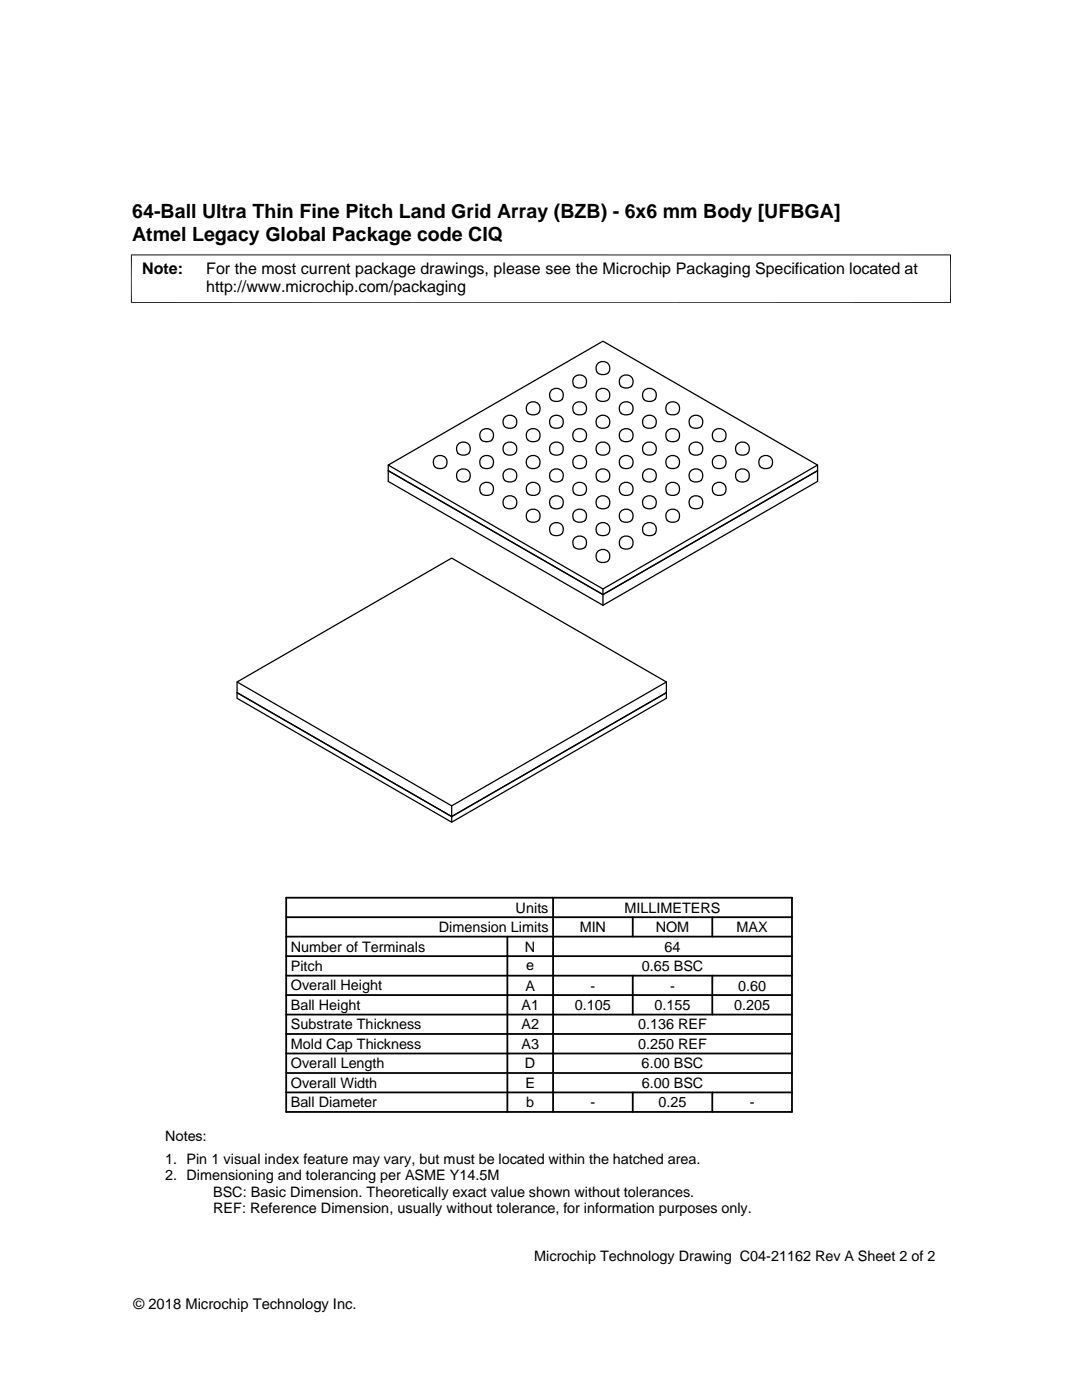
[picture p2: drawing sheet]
<svg xmlns="http://www.w3.org/2000/svg" width="216mm" height="279mm" viewBox="0 0 216 279" stroke-linecap="round" stroke-linejoin="round" font-family="sans-serif">
<g fill="none" stroke="#000" stroke-width=".25">
<path d="M110.1 77.8a1.37 1.37 0 0 1 2.3 .9 1.37 1.37 0 0 1-2 1.3l-.4-.2a1.41 1.41 0 0 1 .1-2zM114.7 75.1a1.36 1.36 0 0 1 2.3 .8 1.36 1.36 0 0 1-1.9 1.4l-.4-.1a1.37 1.37 0 0 1 0-2.1zM119.4 77.8a1.37 1.37 0 0 1 2.3 .9 1.37 1.37 0 0 1-2 1.3l-.4-.2a1.36 1.36 0 0 1 .1-2zM119.4 72.5a1.37 1.37 0 0 1 2.3 .8 1.37 1.37 0 0 1-2 1.4l-.4-.2a1.36 1.36 0 0 1 .1-2zM124 75.1a1.36 1.36 0 0 1 2.3 .8 1.36 1.36 0 0 1-2 1.4l-.3-.1a1.36 1.36 0 0 1 0-2.1zM128.7 77.8a1.37 1.37 0 0 1 2.2 .9 1.37 1.37 0 0 1-2 1.3l-.3-.2a1.35 1.35 0 0 1 .1-2zM77.5 92.8v3.3l42.8 24.7 42.8-24.7v-3.3M77.5 92.8l42.8-24.7 42.8 24.7-42.8 24.7zM77.5 93.9l42.8 24.8 42.8-24.8M86.9 91.2a1.37 1.37 0 0 1 2.3 .9 1.37 1.37 0 0 1-2 1.3l-.4-.2a1.42 1.42 0 0 1 .1-2zM91.5 93.9a1.36 1.36 0 0 1 2.3 .8 1.36 1.36 0 0 1-2 1.4l-.3-.2a1.41 1.41 0 0 1 0-2zM91.5 88.5a1.36 1.36 0 0 1 2.3 .8 1.36 1.36 0 0 1-2 1.4l-.3-.2a1.41 1.41 0 0 1 0-2z"/>
<path d="M96.2 85.9a1.37 1.37 0 0 1 2.3 .8 1.37 1.37 0 0 1-2.1 1.4l-.3-.2a1.36 1.36 0 0 1 .1-2zM96.2 91.2a1.37 1.37 0 0 1 2.3 .8 1.37 1.37 0 0 1-2 1.4l-.4-.2a1.36 1.36 0 0 1 .1-2zM96.2 96.6a1.36 1.36 0 0 1 2.3 .8 1.36 1.36 0 0 1-2 1.4l-.4-.2a1.36 1.36 0 0 1 .1-2zM100.8 99.2a1.36 1.36 0 0 1 2.3 .8 1.36 1.36 0 0 1-2 1.4l-.3-.1a1.4 1.4 0 0 1 0-2.1zM100.8 93.9a1.36 1.36 0 0 1 2.3 .8 1.36 1.36 0 0 1-2 1.4l-.3-.2a1.35 1.35 0 0 1 0-2zM100.8 83.2a1.37 1.37 0 0 1 2.3 .8 1.37 1.37 0 0 1-2 1.4l-.3-.2a1.35 1.35 0 0 1 0-2zM100.8 88.5a1.36 1.36 0 0 1 2.3 .8 1.36 1.36 0 0 1-2 1.4l-.3-.2a1.35 1.35 0 0 1 0-2zM105.5 80.5a1.37 1.37 0 0 1 2.2 .8 1.37 1.37 0 0 1-2 1.4l-.3-.2a1.36 1.36 0 0 1 .1-2zM105.5 91.2a1.37 1.37 0 0 1 2.2 .9 1.37 1.37 0 0 1-2 1.3l-.3-.2a1.36 1.36 0 0 1 .1-2zM105.5 85.8a1.37 1.37 0 0 1 2.3 .9 1.37 1.37 0 0 1-2.1 1.3l-.3-.1a1.36 1.36 0 0 1 .1-2.1zM105.5 96.6a1.37 1.37 0 0 1 2.2 .8 1.37 1.37 0 0 1-2 1.4l-.3-.2a1.35 1.35 0 0 1 .1-2zM110.1 99.2a1.36 1.36 0 0 1 2.3 .9 1.36 1.36 0 0 1-2 1.3l-.4-.1a1.45 1.45 0 0 1 .1-2.1z"/>
<path d="M110.1 93.9a1.36 1.36 0 0 1 2.3 .8 1.36 1.36 0 0 1-2 1.4l-.4-.2a1.41 1.41 0 0 1 .1-2zM110.1 88.5a1.36 1.36 0 0 1 2.3 .9 1.36 1.36 0 0 1-2 1.3l-.4-.2a1.41 1.41 0 0 1 .1-2zM110.1 83.2a1.36 1.36 0 0 1 2.3 .8 1.36 1.36 0 0 1-2 1.4l-.4-.2a1.41 1.41 0 0 1 .1-2zM114.7 80.5a1.37 1.37 0 0 1 2.3 .8 1.37 1.37 0 0 1-2 1.4l-.3-.2a1.37 1.37 0 0 1 0-2zM114.7 85.8a1.37 1.37 0 0 1 2.3 .9 1.37 1.37 0 0 1-2 1.4l-.3-.2a1.37 1.37 0 0 1 0-2.1zM114.7 91.2a1.37 1.37 0 0 1 2.3 .8 1.37 1.37 0 0 1-2 1.4l-.3-.2a1.36 1.36 0 0 1 0-2zM114.7 96.6a1.36 1.36 0 0 1 2.3 .8 1.36 1.36 0 0 1-2 1.4l-.3-.2a1.36 1.36 0 0 1 0-2zM119.4 99.2a1.36 1.36 0 0 1 2.3 .8 1.36 1.36 0 0 1-2 1.5l-.4-.2a1.4 1.4 0 0 1 .1-2.1zM119.4 93.9a1.36 1.36 0 0 1 2.3 .8 1.36 1.36 0 0 1-2 1.4l-.4-.2a1.35 1.35 0 0 1 .1-2zM119.4 83.2a1.36 1.36 0 0 1 2.3 .8 1.36 1.36 0 0 1-2 1.4l-.4-.2a1.35 1.35 0 0 1 .1-2zM119.4 88.5a1.36 1.36 0 0 1 2.3 .9 1.36 1.36 0 0 1-2 1.3l-.4-.2a1.35 1.35 0 0 1 .1-2zM124 85.9a1.37 1.37 0 0 1 1.9-.1 1.37 1.37 0 0 1 .2 1.9 1.37 1.37 0 0 1-1.8 .4l-.3-.2a1.36 1.36 0 0 1 0-2z"/>
<path d="M124 80.5a1.37 1.37 0 0 1 2.3 .8 1.37 1.37 0 0 1-2 1.4l-.3-.2a1.36 1.36 0 0 1 0-2zM124 91.2a1.37 1.37 0 0 1 2.3 .8 1.37 1.37 0 0 1-2 1.4l-.3-.2a1.36 1.36 0 0 1 0-2zM124 96.6a1.37 1.37 0 0 1 2.3 .8 1.37 1.37 0 0 1-2 1.4l-.3-.2a1.36 1.36 0 0 1 0-2zM128.7 99.2a1.36 1.36 0 0 1 2.2 .9 1.36 1.36 0 0 1-1.9 1.3l-.4-.1a1.39 1.39 0 0 1 .1-2.1zM128.7 93.9a1.36 1.36 0 0 1 2.2 .8 1.36 1.36 0 0 1-2 1.4l-.3-.2a1.34 1.34 0 0 1 .1-2zM128.7 88.5a1.36 1.36 0 0 1 2.2 .9 1.36 1.36 0 0 1-2 1.3l-.3-.2a1.34 1.34 0 0 1 .1-2zM128.7 83.2a1.36 1.36 0 0 1 2.2 .8 1.36 1.36 0 0 1-2 1.4l-.3-.2a1.34 1.34 0 0 1 .1-2zM133.3 80.5a1.37 1.37 0 0 1 2.3 .8 1.37 1.37 0 0 1-2 1.4l-.4-.2a1.42 1.42 0 0 1 .1-2zM133.3 85.8a1.37 1.37 0 0 1 1.8 0 1.37 1.37 0 0 1 .2 1.9 1.37 1.37 0 0 1-1.8 .3l-.3-.1a1.42 1.42 0 0 1 .1-2.1zM133.3 91.2a1.37 1.37 0 0 1 2.3 .9 1.37 1.37 0 0 1-2 1.3l-.4-.2a1.41 1.41 0 0 1 .1-2zM133.3 96.6a1.37 1.37 0 0 1 2.3 .8 1.37 1.37 0 0 1-2 1.4l-.4-.2a1.41 1.41 0 0 1 .1-2zM137.9 99.2a1.36 1.36 0 0 1 2.3 .8 1.36 1.36 0 0 1-1.9 1.5l-.4-.2a1.4 1.4 0 0 1 0-2.1z"/>
<path d="M137.9 93.9a1.39 1.39 0 0 1 2 .1 1.39 1.39 0 0 1-.1 1.9 1.39 1.39 0 0 1-1.9 0 1.36 1.36 0 0 1 0-2zM137.9 83.2a1.36 1.36 0 0 1 2.3 .8 1.36 1.36 0 0 1-2 1.4l-.3-.2a1.36 1.36 0 0 1 0-2zM137.9 88.5a1.39 1.39 0 0 1 2 .1 1.39 1.39 0 0 1-.1 2 1.39 1.39 0 0 1-1.9-.1 1.36 1.36 0 0 1 0-2zM142.6 85.9a1.37 1.37 0 0 1 2.3 .8 1.37 1.37 0 0 1-2.1 1.4l-.3-.2a1.36 1.36 0 0 1 .1-2zM142.6 91.2a1.37 1.37 0 0 1 2.3 .8 1.37 1.37 0 0 1-2 1.4l-.4-.2a1.36 1.36 0 0 1 .1-2zM142.6 96.6a1.37 1.37 0 0 1 2.3 .8 1.37 1.37 0 0 1-2 1.4l-.4-.2a1.36 1.36 0 0 1 .1-2zM147.2 93.9a1.36 1.36 0 0 1 2.3 .8 1.36 1.36 0 0 1-2 1.4l-.3-.2a1.35 1.35 0 0 1 0-2zM147.2 88.5a1.36 1.36 0 0 1 2.3 .9 1.36 1.36 0 0 1-2 1.3l-.3-.2a1.35 1.35 0 0 1 0-2zM151.9 91.2a1.37 1.37 0 0 1 2.2 .9 1.37 1.37 0 0 1-2 1.3l-.3-.2a1.35 1.35 0 0 1 .1-2zM105.5 101.9a1.37 1.37 0 0 1 2.2 .9 1.37 1.37 0 0 1-2 1.3l-.3-.2a1.35 1.35 0 0 1 .1-2zM110.1 104.6a1.37 1.37 0 0 1 2.3 .8 1.37 1.37 0 0 1-2 1.4l-.4-.2a1.42 1.42 0 0 1 .1-2zM114.7 107.3a1.36 1.36 0 0 1 2.3 .8 1.36 1.36 0 0 1-2 1.4l-.3-.2a1.36 1.36 0 0 1 0-2z"/>
<path d="M114.7 101.9a1.36 1.36 0 0 1 2.3 .9 1.36 1.36 0 0 1-2 1.3l-.3-.2a1.36 1.36 0 0 1 0-2zM119.4 104.6a1.37 1.37 0 0 1 2.3 .8 1.37 1.37 0 0 1-2 1.4l-.4-.2a1.37 1.37 0 0 1 .1-2zM119.4 110a1.37 1.37 0 0 1 2.3 .8 1.37 1.37 0 0 1-2.1 1.4l-.3-.2a1.36 1.36 0 0 1 .1-2zM120.3 117.5v3.3M124 101.9a1.37 1.37 0 0 1 2.3 .9 1.37 1.37 0 0 1-2 1.3l-.3-.2a1.35 1.35 0 0 1 0-2zM124 107.3a1.37 1.37 0 0 1 2.3 .8 1.37 1.37 0 0 1-2 1.4l-.3-.2a1.35 1.35 0 0 1 0-2zM128.7 104.6a1.37 1.37 0 0 1 2.2 .8 1.37 1.37 0 0 1-2 1.4l-.3-.2a1.36 1.36 0 0 1 .1-2zM133.3 101.9a1.37 1.37 0 0 1 2.3 .9 1.37 1.37 0 0 1-2 1.3l-.4-.2a1.41 1.41 0 0 1 .1-2zM47.3 136.1l42.8-24.7 42.9 24.7-42.9 24.7zM47.3 136.1v2.1l42.8 24.8 42.9-24.8-42.9 24.8-42.8-24.8v1.2l42.8 24.7 42.9-24.7v-3.3M90.1 160.8v3.3"/>
</g>
<path d="M26.1 50.9h163.7M26.2 50.8v9.7M189.7 50.8v9.7M26.1 60.4h163.7" fill="none" stroke="#000" stroke-width=".2"/>
<g fill="none" stroke="#000" stroke-width=".36">
<path d="M57.1 179.2h100.9v42.7h-100.9zM110.4 179.2v42.7M57.1 198.6h100.9M57.1 194.7h100.9M57.1 190.8h100.9M57.1 186.9h100.9M57.1 183h100.9M101.2 186.9v35M126.3 183v3.9M126.3 194.7v7.8M142.1 183v3.9M142.1 194.7v7.8"/>
<path d="M57.1 214.1h100.9M57.1 210.2h100.9M57.1 202.5h100.9M57.1 218h100.9M57.1 206.4h100.9M126.3 218v3.9M142.1 218v3.9"/>
</g>
<g font-size="3.9">
<text x="26.4" y="43.5">64-Ball Ultra Thin Fine Pitch Land Grid Array (BZB) - 6x6 mm Body [UFBGA]</text>
<text x="26.4" y="48">Atmel Legacy Global Package code CIQ</text>
</g>
<g font-size="3.2">
<text x="28.4" y="54.6">Note:</text>
<text x="41.1" y="58.3">http://www.microchip.com/packaging</text>
<text x="41.1" y="54.6">For the most current package drawings, please see the Microchip Packaging Specification located at</text>
</g>
<g font-size="2.9">
<text x="102.9" y="182.1">Units</text>
<text x="124.6" y="182.1">MILLIMETERS</text>
<text x="58" y="189.9">Number of Terminals</text>
<text x="87.6" y="186">Dimension Limits</text>
<text x="104.8" y="189.9">N</text>
<text x="115.7" y="186">MIN</text>
<text x="130.8" y="186">NOM</text>
<text x="132.6" y="189.9">64</text>
<text x="147" y="186">MAX</text>
<text x="58" y="197.7">Overall Height</text>
<text x="58" y="193.8">Pitch</text>
<text x="104.8" y="197.7">A</text>
<text x="105" y="193.5">e</text>
<text x="117.8" y="197.7">-</text>
<text x="128" y="193.8">0.65 BSC</text>
<text x="133.7" y="197.7">-</text>
<text x="147.3" y="197.7">0.60</text>
<text x="58" y="201.6">Ball Height</text>
<text x="104.1" y="201.6">A1</text>
<text x="114.7" y="201.6">0.105</text>
<text x="130.6" y="201.6">0.155</text>
<text x="146.5" y="201.6">0.205</text>
<text x="58" y="205.4">Substrate Thickness</text>
<text x="58" y="209.3">Mold Cap Thickness</text>
<text x="104.1" y="209.3">A3</text>
<text x="104.1" y="205.4">A2</text>
<text x="127.3" y="205.4">0.136 REF</text>
<text x="127.3" y="209.3">0.250 REF</text>
<text x="58" y="213.2">Overall Length</text>
<text x="104.8" y="213.2">D</text>
<text x="128" y="213.2">6.00 BSC</text>
<text x="58" y="221">Ball Diameter</text>
<text x="58" y="217.1">Overall Width</text>
<text x="104.8" y="217.1">E</text>
<text x="105" y="221">b</text>
<text x="117.8" y="221">-</text>
<text x="128" y="217.1">6.00 BSC</text>
<text x="131.4" y="221">0.25</text>
<text x="149.6" y="221">-</text>
<text x="32.9" y="227.6">Notes:</text>
<text x="32.9" y="232.2">1. Pin 1 visual index feature may vary, but must be located within the hatched area.</text>
<text x="32.9" y="235.5">2. Dimensioning and tolerancing per ASME Y14.5M</text>
<text x="42.5" y="238.8">BSC: Basic Dimension. Theoretically exact value shown without tolerances.</text>
<text x="42.5" y="242.2">REF: Reference Dimension, usually without tolerance, for information purposes only.</text>
<text x="106.6" y="251.7">Microchip Technology Drawing C04-21162 Rev A Sheet 2 of 2</text>
<text x="26.6" y="261.3">© 2018 Microchip Technology Inc.</text>
</g>
</svg>
